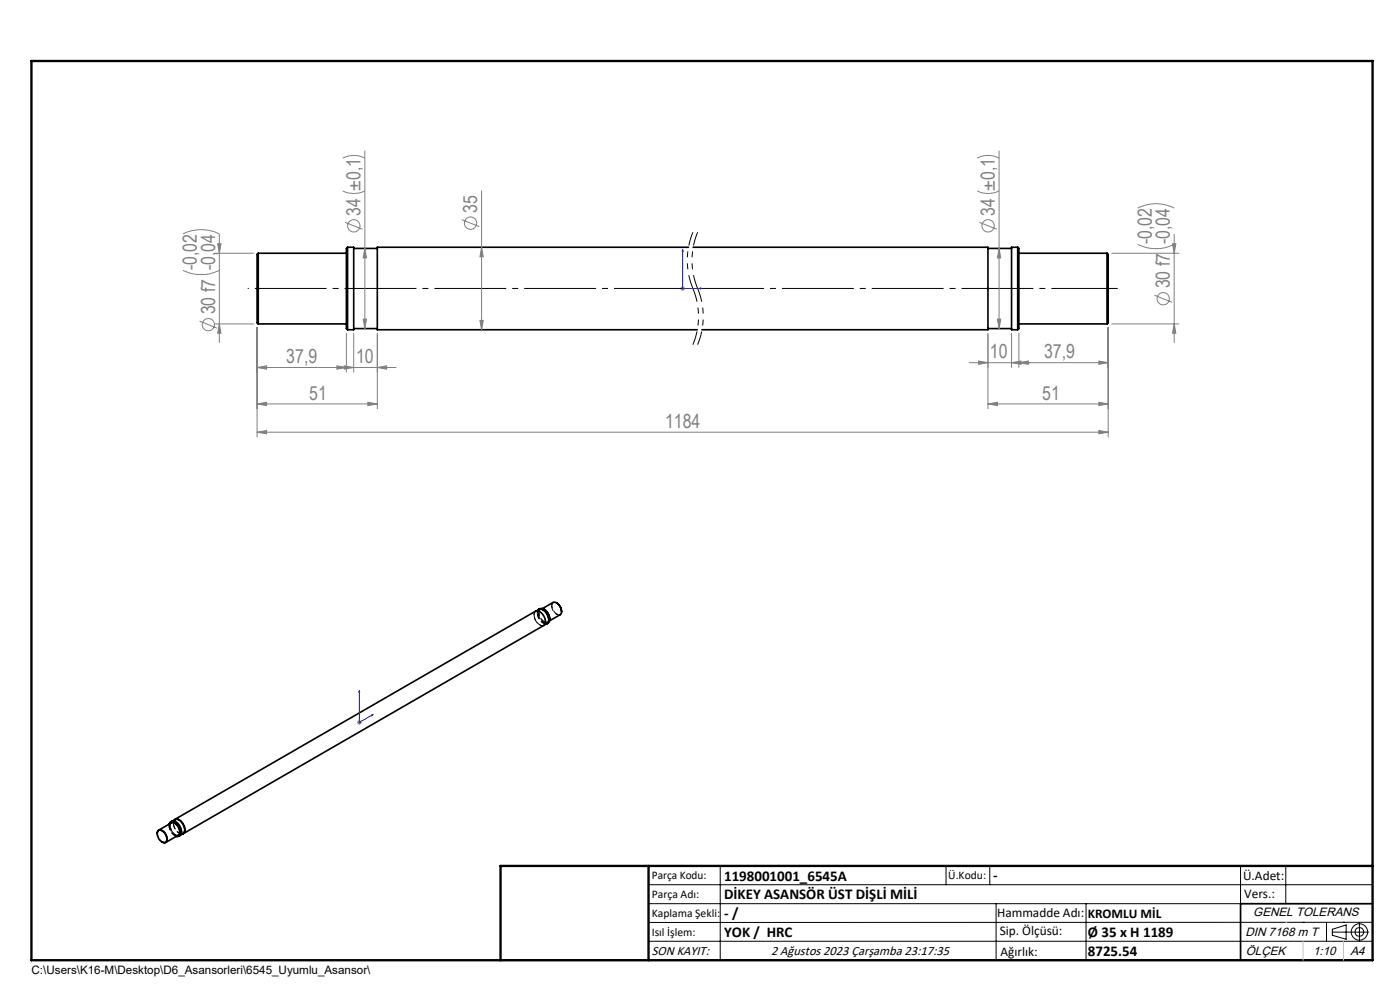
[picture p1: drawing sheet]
<svg xmlns="http://www.w3.org/2000/svg" width="297mm" height="210mm" viewBox="0 0 297 210" stroke-linecap="round" stroke-linejoin="round" font-family="sans-serif">
<g fill="none" stroke="#000" stroke-width=".35">
<path d="M54.8 53.7v15M54.8 53.7a.86 .86 0 0 0-.3 1v13a.95 .95 0 0 0 .3 1M54.8 53.7h18.7M73.7 52.4v17.5M73.7 52.4h1.3v17.5h-1.3M73.7 52.4a.77 .77 0 0 0-.2 1v15.6a.72 .72 0 0 0 .2 .9M75 52.7h5M146 52.4h-66v17.5h67.9M147 52.4h62.6v17.5h-60.7M209.6 52.7h5M215.9 52.4a1.14 1.14 0 0 1 .2 1.2v15.1a1.14 1.14 0 0 1-.2 1.2M215.9 52.4v17.5"/>
<path d="M215.9 52.4h-1.3v17.5h1.3M216.1 53.7h18.7M234.8 53.7v15M234.8 53.7a.86 .86 0 0 1 .3 1v13a.95 .95 0 0 1-.3 1M54.8 68.7h18.7M75 69.7h5M209.6 69.7h5M216.1 68.7h18.7M113.8 129.6l.5-.3a2.02 2.02 0 0 1 2.1 2.2l-.3 .7M114.2 129.4a1.26 1.26 0 0 1 1.8 .7 1.49 1.49 0 0 1 0 2.2l-.1 .1M114.3 129.2a1.4 1.4 0 0 1 2 1.1 1.34 1.34 0 0 1-.2 2M115.1 129.1l2.2-1.3a1.73 1.73 0 0 1 1.8 1.8l-.1 .7-2.4 1.4"/>
<path d="M115.4 129.2l.1 .1a2.6 2.6 0 0 1 1.1 2.1M116.1 132.2l-.6 .3M118.1 127.9a2.29 2.29 0 0 1 1 1.8M33.3 176.8a.69 .69 0 0 1 .5-.8 .69 .69 0 0 1 .8 .3 1.72 1.72 0 0 1 .6 2.4l-.3 .1-.5-.2M33.5 176.2a1.33 1.33 0 0 1 1.8 1.2 .78 .78 0 0 1 .1 .9 .78 .78 0 0 1-.7 .4 1.86 1.86 0 0 1-1.2-2.5zM33.7 176.1l2.6-1.5a1.76 1.76 0 0 1 1.8 2l-.2 .5-2.7 1.6M35.9 174.8a.85 .85 0 0 1 .7-.6 .85 .85 0 0 1 .8 .5 2.03 2.03 0 0 1 .6 2.6l-.6 .1a.9 .9 0 0 0 .9-.5 .9 .9 0 0 0-.2-1 1.66 1.66 0 0 0-2-1.4l-.2 .3M36.2 174.3a1.4 1.4 0 0 1 2 1.1 1.34 1.34 0 0 1-.2 2M36.6 174.2l.5-.3a1.63 1.63 0 0 1 1.9 1.4 1.24 1.24 0 0 1-.2 1.5l-.5 .3M36.9 174a1.14 1.14 0 0 1 1.8 .5 1.87 1.87 0 0 1 .2 2.3l-.3 .1M37.1 173.8l76.5-44.2a2.09 2.09 0 0 1 2.1 2.3l-.3 .7-76.5 44.2M291.2 191.7h-28v12"/>
<path d="M106.2 203.7h185"/>
</g>
<path d="M114.5 129.1l-.2 .3-.1 .5M34.4 178.6l-.7-.7-.3-1.1" fill="none" stroke="#000" stroke-width=".21" stroke-dasharray="1.3 .6" stroke-dashoffset=".5" stroke-linecap="butt"/>
<path d="M114 130l.1-.5 .3-.2M116.6 131.3a.8 .8 0 0 1-.5 .9 .8 .8 0 0 1-1-.4 2.71 2.71 0 0 1-.9-1.9M117.3 127.8l-.3 .7M36 175.2l.3-.6M36.8 174.6l.1-.5 .3-.3" fill="none" stroke="#000" stroke-width=".21" stroke-dasharray="1.3 .6" stroke-dashoffset=".4" stroke-linecap="butt"/>
<path d="M117 128.5a1.77 1.77 0 0 0 1.8 1.9M37.8 177.2a1.77 1.77 0 0 1-1.8-2" fill="none" stroke="#000" stroke-width=".21" stroke-dasharray="1.3 .6" stroke-dashoffset=".1" stroke-linecap="butt"/>
<path d="M113.9 129.6l-.2 .1M114 130a2.36 2.36 0 0 0 1.9 2.3M115.1 129.1l-.4 .2M115.4 132.6l.2-.1M116.2 131.9l.4-.2M35.9 175.1v.1M35.9 174.8a2.43 2.43 0 0 0 1.5 2.6M36.7 174.1l-.3 .2M36.8 174.6a2.36 2.36 0 0 0 1.8 2.3M37.1 177.2v.1M37.4 177.4a2.54 2.54 0 0 1-1.5-2.6M38.1 177.2l.3-.1" fill="none" stroke="#000" stroke-width=".21" stroke-dasharray="1.3 .6" stroke-linecap="butt"/>
<path d="M114.2 129.4l-.2 .6M115.4 132.7a2.04 2.04 0 0 1-2.1-2.3l.1-.5 .2-.3M36.9 174l-.1 .6M38.2 177.2a2.04 2.04 0 0 1-2.1-2.2l.1-.5 .2-.3" fill="none" stroke="#000" stroke-width=".21" stroke-dasharray="1.3 .6" stroke-dashoffset=".3" stroke-linecap="butt"/>
<path d="M116.1 132.2a1.96 1.96 0 0 1-2.1-2.2M38.9 176.8a1.96 1.96 0 0 1-2.1-2.2" fill="none" stroke="#000" stroke-width=".21" stroke-dasharray="1.3 .6" stroke-dashoffset="-.1" stroke-linecap="butt"/>
<path d="M113.3 130.5a.78 .78 0 0 1 .5-.9 .78 .78 0 0 1 .9 .3 2.09 2.09 0 0 1 .8 2.6 1.64 1.64 0 0 1-2.1-1.4l-.1-.6M36.1 175a.78 .78 0 0 1 .5-.8 .78 .78 0 0 1 .9 .3 2.09 2.09 0 0 1 .7 2.6 1.64 1.64 0 0 1-2-1.4l-.1-.7" fill="none" stroke="#000" stroke-width=".21" stroke-dasharray="1.3 .6" stroke-dashoffset=".2" stroke-linecap="butt"/>
<path d="M114.2 129.9a2.17 2.17 0 0 0 2 2.3h.1" fill="none" stroke="#000" stroke-width=".21" stroke-dasharray="1.3 .6" stroke-dashoffset="-.2" stroke-linecap="butt"/>
<path d="M114.2 129.9a.73 .73 0 0 1 .4-.8 .73 .73 0 0 1 .8 .1" fill="none" stroke="#000" stroke-width=".21" stroke-dasharray="1.3 .6" stroke-dashoffset=".9" stroke-linecap="butt"/>
<path d="M114.4 130a.71 .71 0 0 1 .5-.8 .71 .71 0 0 1 .8 .4l.2 .1a1.56 1.56 0 0 1 .2 2.2 1.81 1.81 0 0 1-1.7-1.9M119.1 129.7a.7 .7 0 0 1-.5 .7 .7 .7 0 0 1-.8-.4 2.29 2.29 0 0 1-.7-1.5" fill="none" stroke="#000" stroke-width=".21" stroke-dasharray="1.3 .6" stroke-dashoffset=".7" stroke-linecap="butt"/>
<path d="M117.1 128.5a.62 .62 0 0 1 .3-.7 .62 .62 0 0 1 .7 .1" fill="none" stroke="#000" stroke-width=".21" stroke-dasharray="1.3 .6" stroke-dashoffset=".8" stroke-linecap="butt"/>
<g fill="none" stroke="#808080" stroke-width=".21">
<path d="M72.7 33.5a5.2 5.2 0 0 1 4.7 0M77.4 32v37.7M207.3 33.5a5.1 5.1 0 0 1 4.6 0M211.9 32v37.7M38.8 57.4a8.9 8.9 0 0 0 7.7 0M38.8 49.6a8.6 8.6 0 0 1 7.7 0M45.5 53.7h8.3M46.2 51.7h.7l-.4 2zM46.5 49.7v23M72.7 40.5a5.2 5.2 0 0 0 4.7 0M73.2 47.2l3.7 1.4M77.4 52.7l.4 2h-.8z"/>
<path d="M98 46.6l3.7 1.5M102.2 52.4l.3 2.1h-.7zM102.2 40.5v29.4M207.3 40.5a5.1 5.1 0 0 0 4.6 0M207.8 47.2l3.7 1.4M211.9 52.7l.4 2h-.7zM235.9 53.7h14.2M241.4 51.8a8.9 8.9 0 0 0 7.7 0M241.4 44.1a8.6 8.6 0 0 1 7.7 0M248.7 51.7h.7l-.3 2zM249.1 49.7v23M42.3 68.1l3.8 1.5"/>
<path d="M45.5 68.7h8.3M46.5 68.7l.4 2h-.7zM54.5 78l2.1-.4v.7zM54.5 69.5v23.2M54.5 78h29.5M71.5 77.6l2 .4-2 .3zM73 77.6l2 .4-2 .3zM73.5 70.7v8.2M75 70.7v8.2M77 67.7h.8l-.4 2zM80 78l2-.4v.7zM80 70.7v16"/>
<path d="M101.8 68h.7l-.3 1.9zM144.3 61.2h1M144.5 60.8l.7 .8M144.8 60.7v1M145.2 60.8l-.7 .8M205.6 76.9h29.5M207.6 76.6l2 .3-2 .4zM209.6 70.7v16M211.6 67.7h.7l-.4 2zM214.6 76.9l2-.3v.7zM214.6 70.7v7.3M216.1 76.9l2.1-.3v.7z"/>
<path d="M216.1 70.7v7.3M233.1 76.6l2 .3-2 .4zM235.1 69.5v23.2M235.9 68.7h14.2M244.9 62.6l3.7 1.5M249.1 68.7l.3 2h-.7zM54.5 91.7l2.1-.4v.7zM54.5 85.7l2.1-.4v.7zM54.5 85.7h25.5M54.5 91.7h180.6M78 85.3l2 .4-2 .3zM209.6 85.7l2-.4v.7z"/>
<path d="M209.6 85.7h25.5M233.1 85.3l2 .4-2 .3zM233.1 91.3l2 .4-2 .3zM75.7 153.2h1M75.9 152.9l.7 .7M76.2 152.7v1.1M76.6 152.9l-.7 .7"/>
<circle cx="75.1" cy="47.9" r="1.31"/>
<circle cx="99.8" cy="47.3" r="1.31"/>
<circle cx="209.6" cy="47.9" r="1.31"/>
<circle cx="44.2" cy="68.9" r="1.31"/>
<circle cx="246.8" cy="63.4" r="1.31"/>
</g>
<path d="M147 49.3a15.5 15.5 0 0 0 0 11.9M148 49.3a15.5 15.5 0 0 0 0 11.9M147 61.2a15.5 15.5 0 0 1 0 11.9M148 61.2a15.5 15.5 0 0 1 0 11.9" fill="none" stroke="#000" stroke-width=".21" stroke-dasharray="6.3 1.3 1.3 1.3 1.3 1.3" stroke-dashoffset="3.4" stroke-linecap="butt"/>
<g fill="none" stroke="#000" stroke-width=".21">
<path d="M137.6 187.7h153.6M137.6 191.7h153.6M137.6 199.7h153.6M152.8 183.7v20M200.7 183.7v4M210 183.7v4M211.3 191.7v12M230.4 191.7v12M263.2 183.7v20M272.8 183.7v8M276.4 195.6h.1M281.4 195.6v4.1"/>
<path d="M282.6 197.7h7.8M282.6 197.1l3-.9v3l-3-.8zM285 195.6h.1M288.4 195.8v3.8M291.2 195.6l-153.6 .1"/>
<circle cx="288.4" cy="197.7" r="1.74"/>
<circle cx="288.4" cy="197.7" r=".93"/>
</g>
<path d="M144.8 52.9l.1 .4h-.2zM144.8 52.9v8.3h4.2M148.6 61.1l.4 .1-.4 .1zM76.2 146.5l.1 .2-.1 .2zM76.2 146.5v6.7l3-1.7M78.9 151.7l.3-.2-.3 .3z" fill="none" stroke="#00f" stroke-width=".21"/>
<path d="M147 61.2h-94.4" fill="none" stroke="#000" stroke-width=".21" stroke-dasharray="15.2 1.3 1.3 1.3" stroke-dashoffset="-1.5" stroke-linecap="butt"/>
<path d="M237.1 61.2h-89.1" fill="none" stroke="#000" stroke-width=".21" stroke-dasharray="15.2 1.3 1.3 1.3" stroke-dashoffset="1.2" stroke-linecap="butt"/>
<path d="M6.7 12.9h284.5v190.8h-284.5zM137.6 183.7v20M291.2 183.7h-185v20" fill="none" stroke="#000" stroke-width=".5"/>
<path d="M272.8 195.6h.1M276.4 199.7v4M285 199.7v4" fill="none" stroke="#c0c0c0" stroke-width=".21"/>
<g fill="#00f">
<path d="M148.6 61.1l.4 .1-.4 .1zM144.8 52.9l.1 .4h-.2z"/>
<path d="M78.9 151.7l.3-.2-.3 .3zM76.2 146.5l.1 .2-.1 .2z"/>
</g>
<g fill="#808080">
<path d="M233.1 85.3l2 .4-2 .3zM209.6 85.7l2-.4v.7zM233.1 91.3l2 .4-2 .3zM54.5 91.7l2.1-.4v.7zM71.5 77.6l2 .4-2 .3zM54.5 78l2.1-.4v.7zM78 85.3l2 .4-2 .3zM54.5 85.7l2.1-.4v.7zM233.1 76.6l2 .3-2 .4zM216.1 76.9l2.1-.3v.7z"/>
<path d="M207.6 76.6l2 .3-2 .4zM214.6 76.9l2-.3v.7zM73 77.6l2 .4-2 .3zM80 78l2-.4v.7z"/>
<path d="M46.5 68.7l.4 2h-.7zM46.2 51.7h.7l-.4 2zM249.1 68.7l.3 2h-.7zM248.7 51.7h.7l-.3 2zM211.6 67.7h.7l-.4 2zM211.9 52.7l.4 2h-.7zM77 67.7h.8l-.4 2zM77.4 52.7l.4 2h-.8z"/>
<path d="M102.2 52.4l.3 2.1h-.7zM101.8 68h.7l-.3 1.9z"/>
</g>
<g font-size="4.1" fill="#808080">
<text x="76.5" y="45.7" transform="rotate(-90 76.5 45.7)">34 ±0,1</text>
<text x="101.3" y="45.2" transform="rotate(-90 101.3 45.2)">35</text>
<text x="211" y="45.7" transform="rotate(-90 211 45.7)">34 ±0,1</text>
<text x="244.3" y="51.8" transform="rotate(-90 244.3 51.8)">-0,02</text>
<text x="248.2" y="51.8" transform="rotate(-90 248.2 51.8)">-0,04</text>
<text x="41.8" y="57.3" transform="rotate(-90 41.8 57.3)">-0,02</text>
<text x="248.2" y="61.2" transform="rotate(-90 248.2 61.2)">30 f7</text>
<text x="45.6" y="66.7" transform="rotate(-90 45.6 66.7)">30 f7 -0,04</text>
<text x="60.7" y="77">37,9</text>
<text x="75.5" y="77">10</text>
<text x="210" y="76">10</text>
<text x="221.5" y="76">37,9</text>
<text x="65.6" y="84.7">51</text>
<text x="221.1" y="84.7">51</text>
<text x="141.1" y="90.7">1184</text>
</g>
<g font-size="3.2">
<text x="153.6" y="186.8">1198001001_6545A</text>
<text x="153.6" y="190.8">DİKEY ASANSÖR ÜST DİŞLİ MİLİ</text>
<text x="210.7" y="186.6">-</text>
<text x="153.6" y="194.8">- /</text>
<text x="153.6" y="198.8">YOK / HRC</text>
<text x="230.8" y="198.7">Ø 35 x H 1189</text>
<text x="230.8" y="202.8">8725.54</text>
</g>
<g font-size="2.8">
<text x="263.7" y="186.7">Ü.Adet:</text>
<text x="263.9" y="190.5">Vers.:</text>
<text x="211.5" y="194.5">Hammadde Adı:</text>
<text x="230.8" y="194.7">KROMLU MİL</text>
<text x="138.3" y="202.6">SON KAYIT:</text>
<text x="163.6" y="202.6">2 Ağustos 2023 Çarşamba 23:17:35</text>
<text x="212.1" y="198.4">Sip. Ölçüsü:</text>
<text x="212.2" y="202.7">Ağırlık:</text>
</g>
<g font-size="2.6">
<text x="265.9" y="194.4">GENEL TOLERANS</text>
<text x="264.2" y="198.5">DIN 7168 m T</text>
<text x="264.3" y="202.6">ÖLÇEK</text>
<text x="278.5" y="202.6">1:10</text>
<text x="286.5" y="202.6">A4</text>
</g>
<g font-size="2.5">
<text x="138.3" y="186.4">Parça Kodu:</text>
<text x="138.3" y="190.5">Parça Adı:</text>
<text x="201.2" y="186.5">Ü.Kodu:</text>
<text x="138.3" y="194.5">Kaplama Şekli:</text>
<text x="138.3" y="198.6">Isıl İşlem:</text>
<text x="6.7" y="206.7">C:\Users\K16-M\Desktop\D6_Asansorleri\6545_Uyumlu_Asansor\</text>
</g>
</svg>
